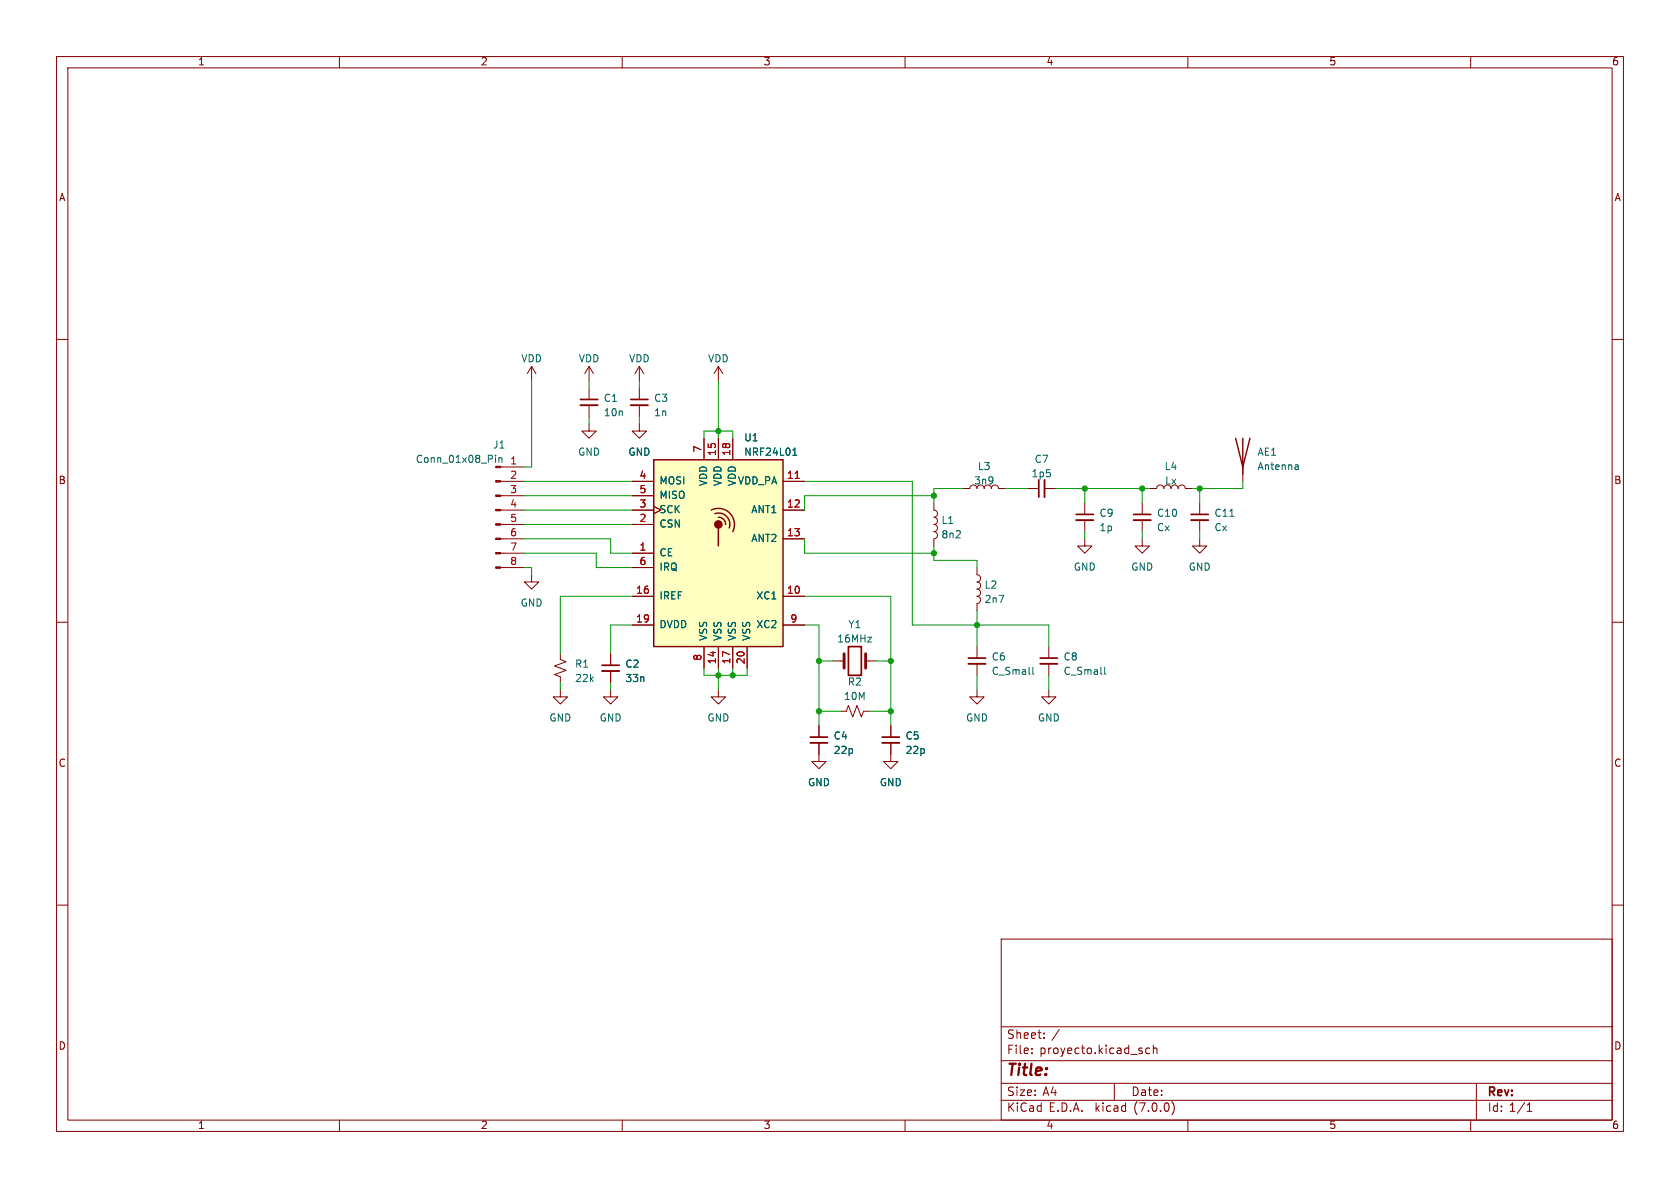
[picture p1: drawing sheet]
<svg xmlns="http://www.w3.org/2000/svg" width="297mm" height="210mm" viewBox="0 0 297 210" stroke-linecap="round" stroke-linejoin="round" font-family="sans-serif">
<g fill="none" stroke="#840000" stroke-width=".18">
<path d="M10 10h277v190h-277zM12 12h273v186h-273zM60 10v2M110 10v2M160 10v2M210 10v2M260 10v2M10 60h2M285 60h2M94 64.8l-.8 1.2M94 64.8v2.5M94 64.8l.7 1.2"/>
<path d="M104.1 74.9v1.3h1.3l-1.3 1.3-1.2-1.3h1.2M104.1 64.8l-.7 1.2M104.1 64.8v2.5M104.1 68.6v2M104.1 71.6v2.1M104.1 64.8l.8 1.2M113 74.9v1.3h1.3l-1.3 1.3-1.2-1.3h1.2M113 64.8v2.5M113 68.6v2M113 71.6v2.1M113 64.8l-.7 1.2M113 64.8l.8 1.2"/>
<path d="M124.5 77.5v3.8M127 64.8v2.5M127 77.5v3.8M127 64.8l-.8 1.2M127 64.8l.8 1.2M129.5 77.5v3.8M88.5 97.8h4.2M88.5 95.3h4.2M88.5 92.7h4.2M88.5 90.2h4.2M88.5 87.6h4.2M88.5 85.1h4.2"/>
<path d="M88.5 82.6h4.2M111.8 97.8h3.8M111.8 92.7h3.8M111.8 90.2h3.8M111.8 87.6h3.8M111.8 85.1h3.8M115.6 89.5l1.2 .7-1.2 .6M138.4 95.3h3.8M138.4 90.2h3.8M138.4 85.1h3.8M165.1 88.9v1.3a.64 .64 0 0 1 .6 .6 .64 .64 0 0 1-.6 .6 .64 .64 0 0 1 .6 .7 .64 .64 0 0 1-.6 .6 .64 .64 0 0 1 .6 .6 .64 .64 0 0 1-.6 .7 .64 .64 0 0 1 .6 .6 .64 .64 0 0 1-.6 .7v1.2M170.2 86.4h1.2a.64 .64 0 0 1 .7-.7 .64 .64 0 0 1 .6 .7"/>
<path d="M175.3 86.4a.64 .64 0 0 1 .6-.7 .64 .64 0 0 1 .6 .7h1.3M181.6 86.4h2M184.7 86.4h2M191.8 95.3v1.2h1.2l-1.2 1.3-1.3-1.3h1.3M191.8 88.9v2M191.8 91.9v2.1M201.9 95.3v1.2h1.3l-1.3 1.3-1.2-1.3h1.2M201.9 88.9v2M201.9 91.9v2.1M203.2 86.4h1.3a.64 .64 0 0 1 .6-.7 .64 .64 0 0 1 .6 .7M208.3 86.4a.64 .64 0 0 1 .6-.7 .64 .64 0 0 1 .6 .7h1.3M212.1 95.3v1.2h1.3l-1.3 1.3-1.3-1.3h1.3"/>
<path d="M212.1 88.9v2M212.1 91.9v2.1M219.7 82.6v2.5M10 110h2M88.5 100.3h4.2M94 101.6v1.3h1.2l-1.2 1.2-1.3-1.2h1.3M99.1 115.6v1l1 .4-2.1 .7 2.1 .8-2.1 .8 1.1 .3v1.1M107.9 115.6v2M107.9 118.6v2.1M111.8 100.3h3.8M111.8 105.4h3.8M111.8 110.5h3.8"/>
<path d="M124.5 114.3v3.8M127 114.3v3.8M129.5 114.3v3.8M132.1 114.3v3.8M138.4 111.8h.1M138.4 105.4h3.8M138.4 110.5h3.8M147.3 116.8h1.9M153 116.8h1.9M172.7 100.3v1.3a.64 .64 0 0 1 .7 .6 .64 .64 0 0 1-.7 .7 .64 .64 0 0 1 .7 .6 .64 .64 0 0 1-.7 .6 .64 .64 0 0 1 .7 .7 .64 .64 0 0 1-.7 .6 .64 .64 0 0 1 .7 .6 .64 .64 0 0 1-.7 .7v1.3M172.7 114.3v2M172.7 117.3v2.1"/>
<path d="M185.4 114.3v2M185.4 117.3v2.1M285 110h2M99.1 121.9v1.3h1.2l-1.2 1.3-1.3-1.3h1.3M107.9 121.9v1.3h1.3l-1.3 1.3-1.2-1.3h1.2M127 121.9v1.3h1.3l-1.3 1.3-1.3-1.3h1.3M144.8 131.3v3.3h1.2l-1.2 1.3-1.3-1.3h1.3M144.8 128.3v2M148.6 125.7h1l.4-1 .7 2 .8-2 .8 2 .4-1h1M157.5 131.3v3.3h1.2l-1.2 1.3-1.3-1.3h1.3M157.5 128.3v2M172.7 121.9v1.3h1.3l-1.3 1.3-1.3-1.3h1.3"/>
<path d="M185.4 121.9v1.3h1.3l-1.3 1.3-1.3-1.3h1.3M10 160h2M285 160h2M177 166h108v32h-108zM60 198v2M110 198v2M160 198v2M177 194.5h108M177 191.5h108M177 187.5h108M177 181.5h108M182.4 186.1v.2"/>
<path d="M182.4 185.3v.2M184.6 183.4v.2M184.6 182.6v.2M197 191.5v3M203.3 185.3h-.5l-.3 .2v.5l.2 .2h.6M203.9 185.4l.2-.1h.4v1M203.9 184.8v1.5M207.2 194.7a1.72 1.72 0 0 1 0 2.3M210 198v2M260 198v2M261 191.5v6.5M270 196.5h.8"/>
<path d="M270 195.4l.4-.4v1.5"/>
</g>
<path d="M102.6 70.6h3.1M111.5 70.6h3.1M183.6 84.8v3.1M190.2 90.9h3.1M200.4 90.9h3.1M210.6 90.9h3M106.4 117.6h3.1M150 114.3h2.3v5.1h-2.3zM171.2 116.3h3M183.9 116.3h3M143.3 130.3h3M156 130.3h3" fill="none" stroke="#840000" stroke-width=".3"/>
<path d="M149.2 115.6v2.5M153 115.6v2.5" fill="none" stroke="#840000" stroke-width=".51"/>
<path d="M102.6 71.6h3.1M111.5 71.6h3.1M184.7 84.8v3.1M190.2 91.9h3.1M200.4 91.9h3.1M210.6 91.9h3M106.4 118.6h3.1M171.2 117.3h3M183.9 117.3h3M143.3 131.3h3M156 131.3h3" fill="none" stroke="#840000" stroke-width=".33"/>
<g fill="#840000" stroke="#840000" stroke-width=".18">
<path d="M87.6 100.2h.9v.3h-.9z"/>
<path d="M87.6 97.7h.9v.2h-.9z"/>
<path d="M87.6 95.1h.9v.3h-.9z"/>
<path d="M87.6 92.6h.9v.2h-.9z"/>
<path d="M87.6 90h.9v.3h-.9z"/>
<path d="M87.6 87.5h.9v.3h-.9z"/>
<path d="M87.6 85h.9v.2h-.9z"/>
<path d="M87.6 82.4h.9v.3h-.9z"/>
</g>
<path d="M140.3 79.5l.2-.3v1.3M87.6 80.5v.1M87.6 80.9v.8M88.2 80.9v.8M88.2 81l.2-.1 .3 .1v.7M140.2 80.5h.7M229.3 82.2l.2 .2v.6M229.5 83h-.1M229.5 82.5h-.1M182.6 117.9v1.1l.2 .2M195.3 117.9v1.1l.2 .2" fill="none" stroke="#006464" stroke-width=".18"/>
<path d="M115.6 81.3h22.8v33h-22.8z" fill="#ffffc2" stroke="#ffffc2" stroke-width=".18"/>
<path d="M218.4 77.5l1.3 5.1 1.3-5.1M219.7 77.5v6.3M115.6 81.3h22.8v33h-22.8zM125.7 90.2a2.84 2.84 0 0 1 3.3 .5 2.84 2.84 0 0 1 .5 3.3M126.4 90.8a1.99 1.99 0 0 1 2 .5 1.99 1.99 0 0 1 .5 2M127 91.4a1.23 1.23 0 0 1 1.3 1.3M127 93.3v3.2" fill="none" stroke="#840000" stroke-width=".25"/>
<circle cx="127" cy="92.7" r=".63" fill="#840000" stroke="#840000" stroke-width=".25"/>
<path d="M140.6 84.6h.7" fill="none" stroke="#a90000" stroke-width=".18"/>
<g fill="none" stroke="#009600" stroke-width=".18">
<path d="M94 67.3v15.3h-1.3M104.1 67.3v1.3M104.1 73.7v1.2M113 67.3v1.3M113 73.7v1.2M124.5 77.5v-1.3h5v1.3M127 67.3v10.2M92.7 95.3h15.2v2.5h3.9M92.7 97.8h12.7v2.5h6.4M92.7 87.6h19.1M92.7 85.1h19.1M92.7 90.2h19.1"/>
<path d="M92.7 92.7h19.1M142.2 95.3v2.5h22.9M142.2 85.1h19.1v25.4h24.1v3.8M165.1 87.6h-22.9v2.6M165.1 96.5v2.6h7.6v1.2M170.2 86.4h-5.1v2.5M177.8 86.4h3.8M186.7 86.4h16.5M191.8 86.4v2.5M191.8 94v1.3M201.9 86.4v2.5M201.9 94v1.3"/>
<path d="M212.1 86.4v2.5M212.1 94v1.3M219.7 85.1v1.3h-8.9M92.7 100.3h1.3v1.3M111.8 110.5h-3.9v5.1M111.8 105.4h-12.7v10.2M124.5 118.1v1.3h7.6v-1.3M127 118.1v3.8M129.5 118.1v1.3M142.2 110.5h2.6v17.8M142.2 105.4h15.3v22.9M144.8 116.8h2.5"/>
<path d="M154.9 116.8h2.6M172.7 108v6.3M172.7 119.4v2.5M185.4 119.4v2.5M99.1 120.7v1.2M107.9 120.7v1.2M144.8 125.7h3.8M153.7 125.7h3.8"/>
</g>
<g fill="#009600" stroke="#009600" stroke-width=".18">
<circle cx="144.8" cy="125.7" r=".46"/>
<circle cx="157.5" cy="125.7" r=".46"/>
<circle cx="157.5" cy="116.8" r=".46"/>
<circle cx="144.8" cy="116.8" r=".46"/>
<circle cx="165.1" cy="97.8" r=".46"/>
<circle cx="165.1" cy="87.6" r=".46"/>
<circle cx="127" cy="119.4" r=".46"/>
<circle cx="129.5" cy="119.4" r=".46"/>
<circle cx="172.7" cy="110.5" r=".46"/>
<circle cx="191.8" cy="86.4" r=".46"/>
<circle cx="212.1" cy="86.4" r=".46"/>
<circle cx="201.9" cy="86.4" r=".46"/>
<circle cx="127" cy="76.2" r=".46"/>
</g>
<text font-size="2.8" fill="#840000" x="178" y="190.8">Title:</text>
<g font-size="2.1" fill="#840000">
<text x="178" y="183.9">Sheet:</text>
<text x="185.9" y="183.9">/</text>
<text x="178" y="186.6">File:</text>
<text x="183.8" y="186.6">proyecto.kicad_sch</text>
<text x="178" y="196.8">KiCad</text>
<text x="178" y="194">Size:</text>
<text x="184.3" y="194">A4</text>
<text x="185.4" y="196.8">E.D.A.</text>
<text x="193.7" y="196.8">kicad</text>
<text x="200" y="194">Date:</text>
<text x="200.6" y="196.8">(7.0.0)</text>
<text x="263" y="194.2">Rev:</text>
<text x="263" y="196.8">Id: 1/1</text>
</g>
<g font-size="1.8" fill="#840000">
<text x="35" y="11.8">1</text>
<text x="85" y="11.8">2</text>
<text x="135" y="11.8">3</text>
<text x="185" y="11.8">4</text>
<text x="235" y="11.8">5</text>
<text x="285" y="11.8">6</text>
<text x="10.4" y="35.8">A</text>
<text x="285.4" y="35.8">A</text>
<text x="10.3" y="85.8">B</text>
<text x="285.3" y="85.8">B</text>
<text x="10.3" y="135.8">C</text>
<text x="285.3" y="135.8">C</text>
<text x="10.3" y="185.8">D</text>
<text x="285.3" y="185.8">D</text>
<text x="35" y="199.8">1</text>
<text x="85" y="199.8">2</text>
<text x="135" y="199.8">3</text>
<text x="185" y="199.8">4</text>
<text x="235" y="199.8">5</text>
<text x="285" y="199.8">6</text>
</g>
<g font-size="1.8" fill="#006464">
<text x="92.1" y="64.3">VDD</text>
<text x="102.3" y="64.3">VDD</text>
<text x="111.2" y="64.3">VDD</text>
<text x="125.1" y="64.3">VDD</text>
<text x="106.7" y="71.3">C1</text>
<text x="115.6" y="71.3">C3</text>
<text x="106.7" y="73.9">10n</text>
<text x="115.6" y="73.9">1n</text>
<text x="73.4" y="82.1">Conn_01x08_Pin</text>
<text x="87.1" y="79.6">J1</text>
<text x="102.1" y="80.8">GND</text>
<text x="111" y="80.8">GND</text>
<text x="131.5" y="78.3">U1</text>
<text x="131.5" y="80.8">NRF24L01</text>
<text x="172.8" y="83.4">L3</text>
<text x="182.9" y="82.1">C7</text>
<text x="205.8" y="83.4">L4</text>
<text x="222.3" y="80.8">AE1</text>
<text x="222.3" y="83.4">Antenna</text>
<text x="116.6" y="85.9">MOSI</text>
<text x="116.6" y="88.5">MISO</text>
<text x="125.3" y="86.1" transform="rotate(-90 125.3 86.1)">VDD</text>
<text x="127.8" y="86.1" transform="rotate(-90 127.8 86.1)">VDD</text>
<text x="130.3" y="85.9">VDD_PA</text>
<text x="130.4" y="86.1" transform="rotate(-90 130.4 86.1)">VDD</text>
<text x="172.1" y="85.9">3n9</text>
<text x="182.3" y="84.6">1p5</text>
<text x="205.9" y="85.9">Lx</text>
<text x="116.6" y="93.5">CSN</text>
<text x="116.6" y="91">SCK</text>
<text x="132.7" y="91">ANT1</text>
<text x="166.4" y="92.9">L1</text>
<text x="166.4" y="95.4">8n2</text>
<text x="194.3" y="91.6">C9</text>
<text x="194.3" y="94.2">1p</text>
<text x="204.5" y="91.6">C10</text>
<text x="204.5" y="94.2">Cx</text>
<text x="214.6" y="91.6">C11</text>
<text x="214.6" y="94.2">Cx</text>
<text x="116.6" y="98.6">CE</text>
<text x="116.6" y="101.2">IRQ</text>
<text x="132.7" y="96.1">ANT2</text>
<text x="189.8" y="101.2">GND</text>
<text x="199.9" y="101.2">GND</text>
<text x="210.1" y="101.2">GND</text>
<text x="92" y="107.5">GND</text>
<text x="116.6" y="106.2">IREF</text>
<text x="133.6" y="106.2">XC1</text>
<text x="174" y="104.3">L2</text>
<text x="174" y="106.9">2n7</text>
<text x="116.6" y="111.3">DVDD</text>
<text x="125.3" y="113.3" transform="rotate(-90 125.3 113.3)">VSS</text>
<text x="127.8" y="113.3" transform="rotate(-90 127.8 113.3)">VSS</text>
<text x="130.4" y="113.3" transform="rotate(-90 130.4 113.3)">VSS</text>
<text x="132.9" y="113.3" transform="rotate(-90 132.9 113.3)">VSS</text>
<text x="133.6" y="111.3">XC2</text>
<text x="148" y="113.9">16MHz</text>
<text x="149.9" y="111.3">Y1</text>
<text x="101.6" y="118.3">R1</text>
<text x="110.5" y="118.3">C2</text>
<text x="175.3" y="117">C6</text>
<text x="175.3" y="119.6">C_Small</text>
<text x="188" y="117">C8</text>
<text x="188" y="119.6">C_Small</text>
<text x="101.6" y="120.8">22k</text>
<text x="110.5" y="120.8">33n</text>
<text x="149.1" y="124">10M</text>
<text x="149.8" y="121.5">R2</text>
<text x="97.1" y="127.8">GND</text>
<text x="106" y="127.8">GND</text>
<text x="125" y="127.8">GND</text>
<text x="147.3" y="131">C4</text>
<text x="160" y="131">C5</text>
<text x="170.7" y="127.8">GND</text>
<text x="183.4" y="127.8">GND</text>
<text x="147.3" y="133.5">22p</text>
<text x="160" y="133.5">22p</text>
<text x="142.8" y="139.3">GND</text>
<text x="155.5" y="139.3">GND</text>
</g>
<g font-size="1.8" fill="#a90000">
<text x="90.1" y="82.3">1</text>
<text x="124.2" y="80" transform="rotate(-90 124.2 80)">7</text>
<text x="126.7" y="80.6" transform="rotate(-90 126.7 80.6)">15</text>
<text x="129.3" y="80.6" transform="rotate(-90 129.3 80.6)">18</text>
<text x="90.1" y="84.8">2</text>
<text x="90.1" y="87.4">3</text>
<text x="90.1" y="89.9">4</text>
<text x="113" y="89.9">3</text>
<text x="113" y="84.8">4</text>
<text x="113" y="87.4">5</text>
<text x="139.1" y="84.8">11</text>
<text x="139.1" y="89.9">12</text>
<text x="90.1" y="92.5">5</text>
<text x="90.1" y="95">6</text>
<text x="113" y="92.5">2</text>
<text x="139.1" y="95">13</text>
<text x="90.1" y="97.5">7</text>
<text x="90.1" y="100.1">8</text>
<text x="113" y="97.5">1</text>
<text x="113" y="100.1">6</text>
<text x="112.4" y="105.2">16</text>
<text x="139.1" y="105.2">10</text>
<text x="112.4" y="110.2">19</text>
<text x="139.7" y="110.2">9</text>
<text x="124.2" y="116.9" transform="rotate(-90 124.2 116.9)">8</text>
<text x="126.7" y="117.5" transform="rotate(-90 126.7 117.5)">14</text>
<text x="129.3" y="117.5" transform="rotate(-90 129.3 117.5)">17</text>
<text x="131.8" y="117.5" transform="rotate(-90 131.8 117.5)">20</text>
</g>
</svg>
